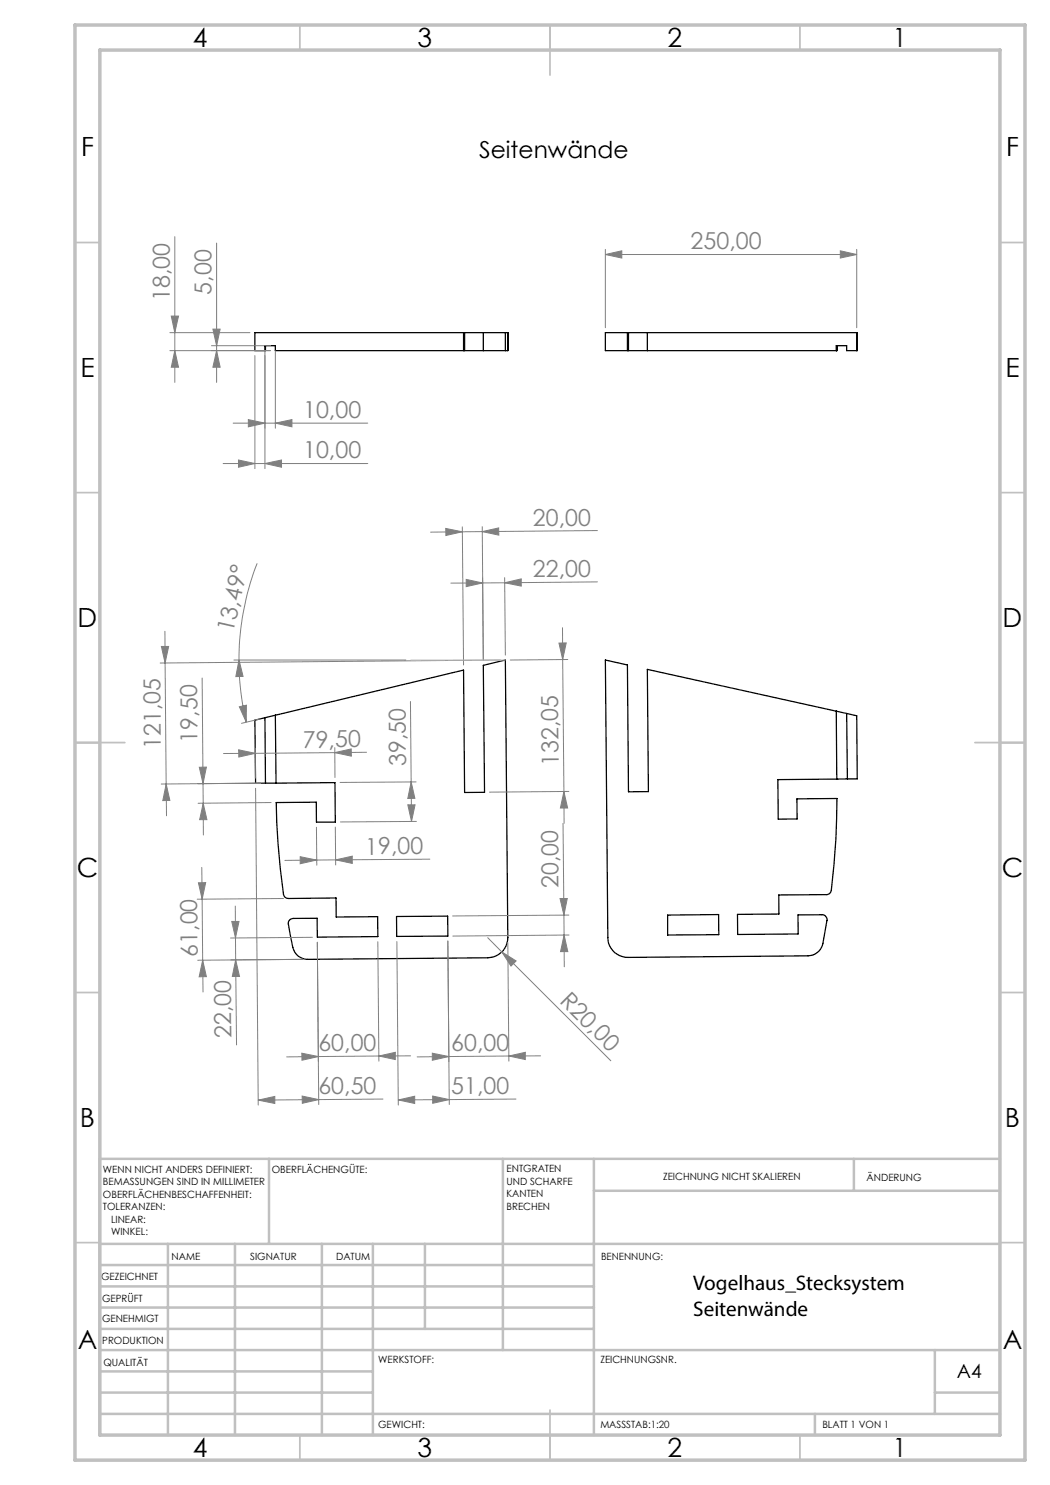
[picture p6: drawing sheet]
<svg xmlns="http://www.w3.org/2000/svg" width="210mm" height="297mm" viewBox="0 0 210 297" stroke-linecap="round" stroke-linejoin="round" font-family="sans-serif">
<g fill="none" stroke="#000" stroke-width=".25">
<path d="M53.1 69.1v1h-2.1v-3.6h50.6v3.6h-46.5v-1h-2.1v1M92.7 66.5v3.6M92.9 66.5v3.6M96.7 66.5v3.6M101.1 66.5v3.6M125.5 66.5v3.6M125.7 66.5v3.6M129.5 66.5v3.6M167.4 69.1v1M167.4 69.1v1h-46.3v-3.6h50.3v3.6h-2.1v-1h-2v1M171.3 66.5v3.6M53 143.5l-2 .5 .1 12.7 2-.1"/>
<path d="M53 143.5l.1 13.1M53.1 156.6h2.1M55.1 143l37.6-9 .2 24.5h4l-.2-25.4 4.4-1.1 .5 55.5a4 4 0 0 1-4 4.1l-36.1 .3a3 3 0 0 1-2.9-2.4l-.9-4.6a.98 .98 0 0 1 .9-1.2h4.8l.1 3.7 12.1-.1-.1-4-8.3 .1v-3.8l-9.5 .1a.97 .97 0 0 1-1-.9 146.2 146.2 0 0 1-1.5-18.3l8.1-.1v4h3.8l-.1-7.9-11.8 .1M55.1 143l.1 13.6M55.1 143l-2.1 .5M167.3 142.2l-37.8-8.3 .2 24.4-4 .1-.2-25.4-4.4-1 .5 55.5a4 4 0 0 0 4 4l36-.3a3.1 3.1 0 0 0 3-2.5l.8-4.6a.98 .98 0 0 0-1-1.2l-4.8 .1v3.8l-12.1 .1v-4l8.3-.1v-3.8l9.5-.1a.97 .97 0 0 0 1-.9 146.2 146.2 0 0 0 1.1-18.3l-8 .1v4h-3.8v-7.9l11.8-.1M167.3 142.2l.1 13.6M167.3 142.2l2 .5M169.3 142.7l2 .5 .1 12.6h-1.9M169.3 142.7l.2 13.1M169.5 155.8h-2.1M79.3 183.3l10.2-.1 .1 4-10.3 .1z"/>
<path d="M133.5 183l10.2-.1 .1 4-10.3 .1z"/>
</g>
<g fill="none" stroke="#808080" stroke-width=".2">
<path d="M35 47.3v29.2M43.3 48.6v27.9M121.1 50.9l3.3-.7v1.4zM121.1 49.9v15.6M121.1 50.9h50.2M168.1 50.2l3.2 .7-3.2 .7zM171.3 49.9v15.6M34 66.5h16M34 70.1h20.1M34.3 63.2h1.4l-.7 3.3zM35 70.1l.7 3.3h-1.4zM42.3 69.1h11.8"/>
<path d="M42.6 65.8h1.4l-.7 3.3zM43.3 70.1l.7 3.3h-1.4zM51 71.1v22.6M53 70.1v23.6M55.1 70.1v15.6M44.6 92.7h29M46.6 84.6h27M47.7 92l3.3 .7-3.3 .7zM49.7 83.9l3.3 .7-3.3 .8zM53 92.7l3.3-.7v1.4zM55.1 84.6l3.3-.7v1.5zM51.4 112.7a53.8 53.8 0 0 0-3.6 19.3"/>
<path d="M89.1 105.7l3.4 .7-3.3 .7zM92.5 105.4l.2 27.6M93.2 115.9l3.3 .7-3.3 .7zM96.4 105.3l.3 26.7M96.4 106.3l3.3-.7 .1 1.4zM96.5 116.6h-6.3M100.9 115.5l.2 15.5M100.9 116.6l3.3-.8v1.4zM119.5 106.1l-33.4 .3M119.5 116.4l-23 .2M32.3 129.3h1.4l-.7 3.3zM33 126.3v6.3"/>
<path d="M33 132.6l.2 24.2M40.4 135.6l.2 21.1M46.8 132h34.4M47.8 132l.8 3.3h-1.4zM47.8 132a52.7 52.7 0 0 0 1.4 12.4M100.1 132l-68.1 .6M111.8 128.6h1.4l-.7 3.3zM112.5 125.6v6.3M112.5 131.9l.3 26.4M113.6 131.9l-11.5 .1M33.2 156.8l.1 6.4M33.2 156.8l.8 3.3h-1.4z"/>
<path d="M39.9 153.5l1.4-.1-.7 3.3zM40.6 156.7v4M47.7 150l3.3 .7-3.2 .7zM47.9 141.4l1.4-.4-.1 3.4zM51 149.7l.1 5.9M51 150.7h-6.3M51.1 157.7l.5 63.3M52 143.8l-3.7 .9M52.1 156.6l-19.9 .2M67 150.5l3.2-.7 .1 1.4zM67 149.5v6M73.3 150.5l-22.3 .2"/>
<path d="M82.1 140.3l.1 16.1M82.2 156.4l.1 7.9M82.2 156.4l.8 3.3h-1.4zM83.2 156.4l-15.2 .1M112.8 158.3v6.4M112.8 158.3l.7 3.3h-1.4zM113.8 158.3l-15.9 .1M39.7 176.6l1.4-.1-.7 3.3zM40.4 173.5v6.3M40.4 179.8l.1 12.2M40.6 160.7l.1 6.3M40.6 160.7l.8 3.2h-1.5z"/>
<path d="M54.2 160.5l-14.6 .2M56.7 179.7l-17.3 .1M60 171.3l3.3 .7-3.3 .8zM63.3 165.4l.1 7.6M67.1 165.4v7.6M67.1 172l-10.1 .1M67.1 172l3.3-.8v1.5zM81.6 161h1.4l-.7 3.3zM83.3 164.3l-15.2 .1M86 171.8l-18.9 .2M112 179.7h1.5l-.7 3.3zM112.6 164.7l.2 22.3"/>
<path d="M40.5 192l.8 3.3-1.5 .1zM40.5 192l.1 6.4M46.1 192l14.4-.1-21 .1M46.4 184.3h1.4l-.7 3.3zM47.1 181.2v10.8M47.1 192l.8 3.3h-1.4zM47.1 192l.2 17M62.5 187.5l-16.4 .1M75.6 188.3l.2 23.9M79.4 188.3l.3 32.7M89.6 188.2l.3 32.7M97.5 187.5l2.9 2.9"/>
<path d="M100.4 190.4l2.8 1.8-1 1zM100.4 190.4l21.8 21.8M101.6 188.5l.2 23.7M112.8 187l.1 6.4M112.8 187l.8 3.3h-1.5zM113.8 183l-23.3 .2M113.8 187l-23.2 .2M60.4 210.6l3.3 .7-3.3 .8zM60.4 219.2l3.3 .7-3.2 .8zM63.7 212.3l-.2-23.8 .2 32.4M63.7 219.9l-12.1 .1M75.8 211.2l-18.5 .2"/>
<path d="M75.8 211.2l3.3-.7v1.4zM76.6 219.8l-12.9 .1M79.7 220l3.2-.8v1.5zM82.1 211.2h-6.3M86.5 210.6l3.3 .7-3.3 .8zM86.5 219.2l3.4 .7-3.4 .8zM89.9 219.9l-10.2 .1M101.8 211.2l-18.4 .2M101.8 211.2l3.3-.7v1.4zM103.2 219.8l-13.3 .1M108.1 211.2h-6.3M51.6 220l3.4-.7v1.4z"/>
</g>
<path d="M82.2 132h18.9" fill="none" stroke="#c0c0c0" stroke-width=".2"/>
<g fill="none" stroke="#c0c0c0" stroke-width=".35">
<path d="M60 5v5M110 5v10M160 5v5M15 48.5h5M200 48.5h5M15 98.5h5M200 98.5h5M15 148.5h10M195 148.5h10M15 198.5h5M200 198.5h5M15 248.5h5"/>
<path d="M200 248.5h5M60 287v5M110 282v10M160 287v5"/>
</g>
<g fill="none" stroke="#c0c0c0" stroke-width=".5">
<path d="M53.8 231.8v17M100.6 231.8v38.2M118.8 231.8v55.2M118.8 238.2h81.2M170.8 231.8v6.4M200 231.8h-180v55.2M20 248.8h180M20 257.3h98.8M20 253h98.8M33.6 248.8v38.2M47 248.8v38.2M64.4 248.8v38.2"/>
<path d="M74.6 248.8v38.2M85 248.8v17M20 265.8h98.8M20 261.5h98.8M20 278.5h54.6M20 274.3h54.6M20 270h180M187 278.5h13M187 270v12.8M20 282.8h180M163 282.8v4.2"/>
</g>
<path d="M15 5h190v287h-190zM20 10h180v277h-180z" fill="none" stroke="#c0c0c0" stroke-width=".7"/>
<g fill="#808080">
<path d="M100.4 190.4l2.8 1.8-1 1z"/>
<path d="M55.1 84.6l3.3-.7v1.5zM49.7 83.9l3.3 .7-3.3 .8z"/>
<path d="M53 92.7l3.3-.7v1.4zM47.7 92l3.3 .7-3.3 .7z"/>
<path d="M168.1 50.2l3.2 .7-3.2 .7zM121.1 50.9l3.3-.7v1.4z"/>
<path d="M60 171.3l3.3 .7-3.3 .8zM67.1 172l3.3-.8v1.5z"/>
<path d="M93.2 115.9l3.3 .7-3.3 .7zM100.9 116.6l3.3-.8v1.4z"/>
<path d="M47.7 150l3.3 .7-3.2 .7zM67 150.5l3.2-.7 .1 1.4z"/>
<path d="M89.1 105.7l3.4 .7-3.3 .7zM96.4 106.3l3.3-.7 .1 1.4z"/>
<path d="M86.5 219.2l3.4 .7-3.4 .8zM79.7 220l3.2-.8v1.5z"/>
<path d="M60.4 219.2l3.3 .7-3.2 .8zM51.6 220l3.4-.7v1.4z"/>
<path d="M101.8 211.2l3.3-.7v1.4zM86.5 210.6l3.3 .7-3.3 .8z"/>
<path d="M75.8 211.2l3.3-.7v1.4zM60.4 210.6l3.3 .7-3.3 .8z"/>
<path d="M34.3 63.2h1.4l-.7 3.3zM35 70.1l.7 3.3h-1.4z"/>
<path d="M43.3 70.1l.7 3.3h-1.4zM42.6 65.8h1.4l-.7 3.3z"/>
<path d="M40.6 160.7l.8 3.2h-1.5zM39.9 153.5l1.4-.1-.7 3.3zM33.2 156.8l.8 3.3h-1.4zM32.3 129.3h1.4l-.7 3.3z"/>
<path d="M40.5 192l.8 3.3-1.5 .1zM39.7 176.6l1.4-.1-.7 3.3z"/>
<path d="M112 179.7h1.5l-.7 3.3zM112.8 187l.8 3.3h-1.5z"/>
<path d="M82.2 156.4l.8 3.3h-1.4zM81.6 161h1.4l-.7 3.3z"/>
<path d="M46.4 184.3h1.4l-.7 3.3zM47.1 192l.8 3.3h-1.4z"/>
<path d="M47.8 132l.8 3.3h-1.4zM47.9 141.4l1.4-.4-.1 3.4z"/>
<path d="M111.8 128.6h1.4l-.7 3.3zM112.8 158.3l.7 3.3h-1.4z"/>
</g>
<g font-size="5.3">
<text x="38.5" y="9.5">4</text>
<text x="83.5" y="9.5">3</text>
<text x="133.5" y="9.5">2</text>
<text x="178.5" y="9.5">1</text>
<text x="16.2" y="31.2">F</text>
<text x="201.2" y="31.2">F</text>
<text x="16.1" y="75.5">E</text>
<text x="201.1" y="75.5">E</text>
<text x="15.5" y="125.5">D</text>
<text x="200.5" y="125.5">D</text>
<text x="15.4" y="175.5">C</text>
<text x="200.3" y="175.5">C</text>
<text x="16" y="225.5">B</text>
<text x="201" y="225.5">B</text>
<text x="15.5" y="269.7">A</text>
<text x="200.5" y="269.7">A</text>
<text x="38.5" y="291.5">4</text>
<text x="83.5" y="291.5">3</text>
<text x="133.5" y="291.5">2</text>
<text x="178.5" y="291.5">1</text>
</g>
<text font-size="4.7" x="95.8" y="31.5">Seitenwände</text>
<g font-size="4.7" fill="#808080">
<text x="138.1" y="49.9">250,00</text>
<text x="42.3" y="58.9" transform="rotate(-90 42.3 58.9)">5,00</text>
<text x="34" y="60.2" transform="rotate(-90 34 60.2)">18,00</text>
<text x="60.6" y="83.6">10,00</text>
<text x="60.6" y="91.7">10,00</text>
<text x="106.6" y="105.2" transform="rotate(-1 106.6 105.2)">20,00</text>
<text x="106.6" y="115.5" transform="rotate(-1 106.6 115.5)">22,00</text>
<text x="46.6" y="126.6" transform="rotate(-77 46.6 126.6)">13,49°</text>
<text x="32.2" y="149.8" transform="rotate(-91 32.2 149.8)">121,05</text>
<text x="39.5" y="148.5" transform="rotate(-91 39.5 148.5)">19,50</text>
<text x="60.6" y="149.5" transform="rotate(-1 60.6 149.5)">79,50</text>
<text x="81.2" y="153.2" transform="rotate(-91 81.2 153.2)">39,50</text>
<text x="111.7" y="153.2" transform="rotate(-91 111.7 153.2)">132,05</text>
<text x="73" y="170.9" transform="rotate(-1 73 170.9)">19,00</text>
<text x="111.7" y="177.6" transform="rotate(-91 111.7 177.6)">20,00</text>
<text x="39.5" y="191.4" transform="rotate(-91 39.5 191.4)">61,00</text>
<text x="111.8" y="200.3" transform="rotate(45 111.8 200.3)">R20,00</text>
<text x="46.3" y="207.7" transform="rotate(-91 46.3 207.7)">22,00</text>
<text x="63.7" y="210.3" transform="rotate(-1 63.7 210.3)">60,00</text>
<text x="90.3" y="210.3" transform="rotate(-1 90.3 210.3)">60,00</text>
<text x="63.7" y="218.9" transform="rotate(-1 63.7 218.9)">60,50</text>
<text x="90.3" y="218.9" transform="rotate(-1 90.3 218.9)">51,00</text>
</g>
<g font-size="4.2">
<text x="138.6" y="258.1">Vogelhaus_Stecksystem</text>
<text x="138.6" y="263.1">Seitenwände</text>
</g>
<text font-size="3.9" x="191.4" y="275.6">A4</text>
<g font-size="2">
<text x="20.6" y="234.6">WENN NICHT ANDERS DEFINIERT:</text>
<text x="20.6" y="237.1">BEMASSUNGEN SIND IN MILLIMETER</text>
<text x="20.6" y="239.6">OBERFLÄCHENBESCHAFFENHEIT:</text>
<text x="54.4" y="234.6">OBERFLÄCHENGÜTE:</text>
<text x="101.3" y="234.5">ENTGRATEN</text>
<text x="101.3" y="237">UND SCHARFE</text>
<text x="101.3" y="239.5">KANTEN</text>
<text x="132.6" y="236">ZEICHNUNG NICHT SKALIEREN</text>
<text x="173.3" y="236.2">ÄNDERUNG</text>
<text x="20.6" y="242.1">TOLERANZEN:</text>
<text x="22.2" y="244.6">LINEAR:</text>
<text x="101.3" y="242">BRECHEN</text>
<text x="22.2" y="247.1">WINKEL:</text>
<text x="34.3" y="252">NAME</text>
<text x="50" y="251.9">SIGNATUR</text>
<text x="67.2" y="251.9">DATUM</text>
<text x="120.2" y="251.9">BENENNUNG:</text>
<text x="20.2" y="256.1">GEZEICHNET</text>
<text x="20.4" y="260.3">GEPRÜFT</text>
<text x="20.4" y="264.4">GENEHMIGT</text>
<text x="20.5" y="268.8">PRODUKTION</text>
<text x="20.7" y="273.1">QUALITÄT</text>
<text x="75.6" y="272.5">WERKSTOFF:</text>
<text x="120.1" y="272.5">ZEICHNUNGSNR.</text>
<text x="75.6" y="285.5">GEWICHT:</text>
<text x="120.1" y="285.6">MASSSTAB:1:20</text>
<text x="164.5" y="285.6">BLATT 1 VON 1</text>
</g>
</svg>
